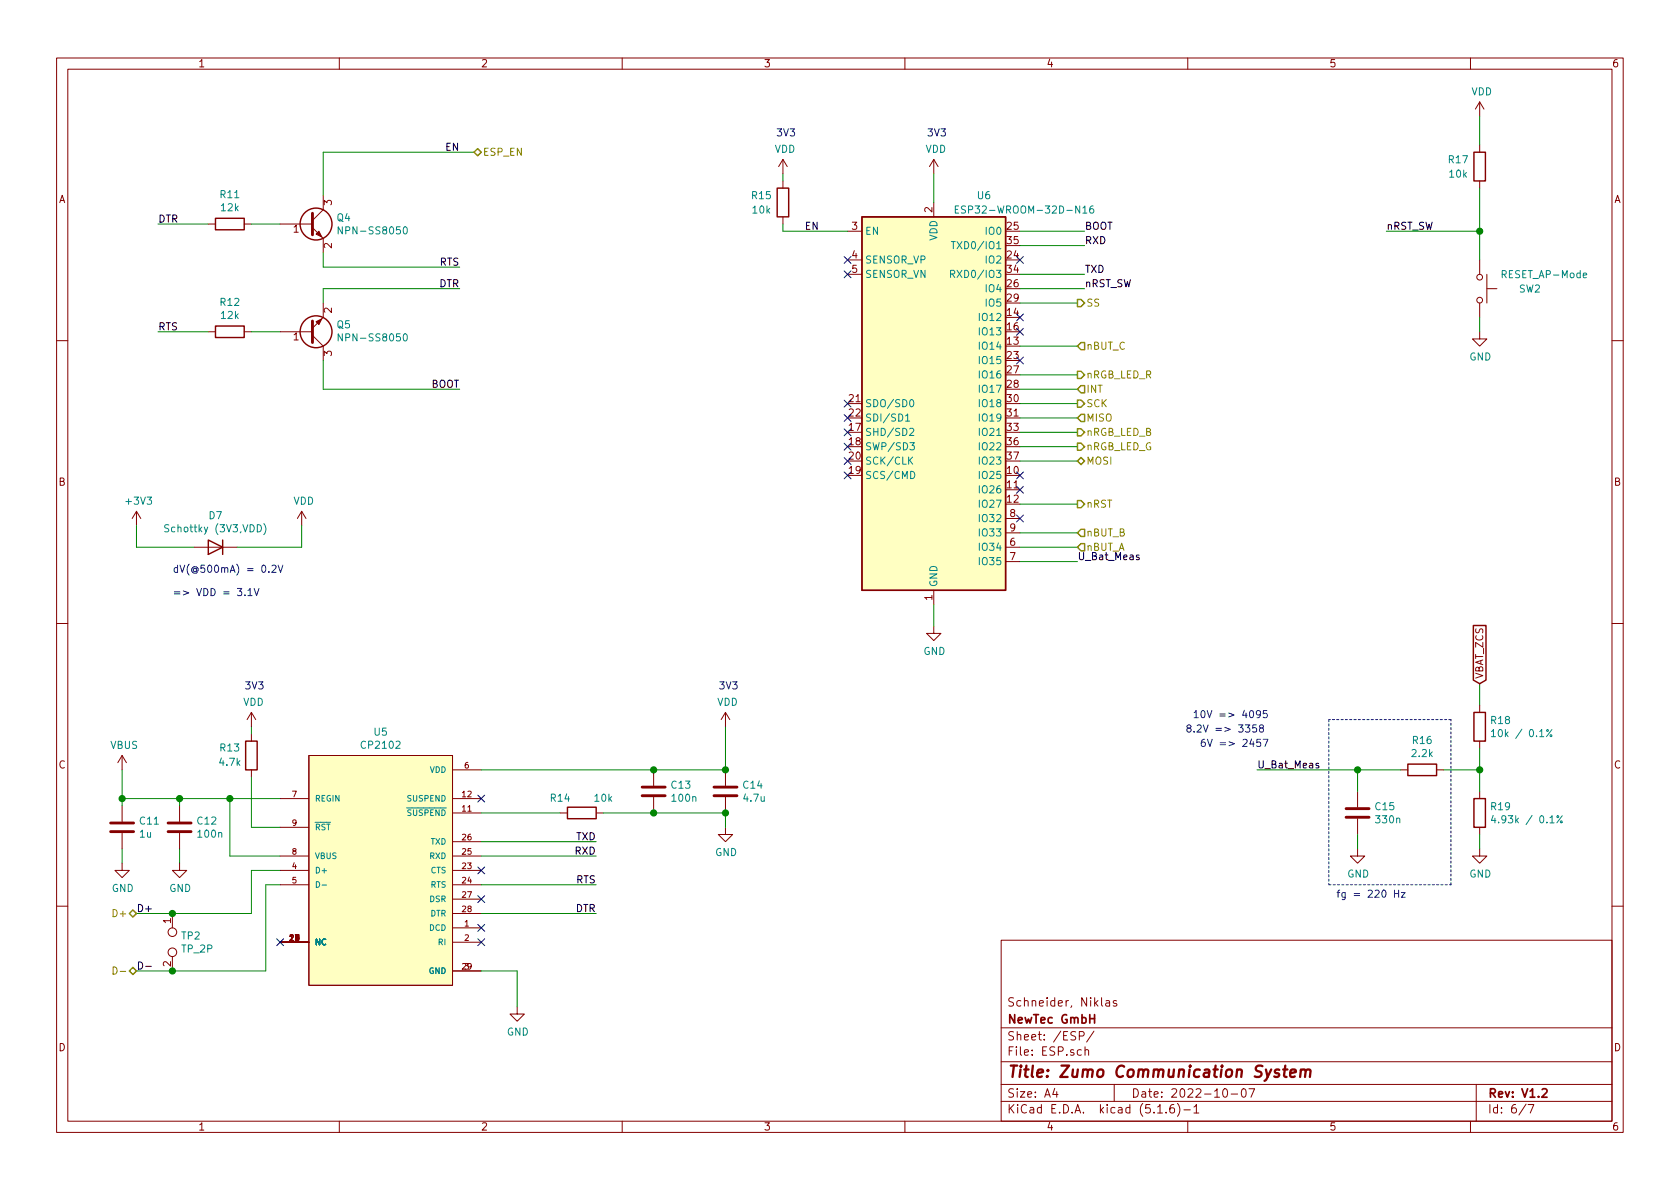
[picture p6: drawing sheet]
EESchema Schematic File Version 4
EELAYER 30 0
EELAYER END
$Descr A4 11693 8268
encoding utf-8
Sheet 6 7
Title "Zumo Communication System"
Date "2022-10-07"
Rev "V1.2"
Comp "NewTec GmbH"
Comment1 "Schneider, Niklas"
Comment2 ""
Comment3 ""
Comment4 ""
$EndDescr
Text HLabel 7500 2100 2    50   Output ~ 0
SS
Text HLabel 7500 2700 2    50   Input ~ 0
INT
Text HLabel 7500 2800 2    50   Output ~ 0
SCK
Text HLabel 7500 2900 2    50   Input ~ 0
MISO
Text HLabel 7500 3200 2    50   BiDi ~ 0
MOSI
Wire Wire Line
	7100 2100 7500 2100
Wire Wire Line
	7100 2700 7500 2700
Wire Wire Line
	7100 2800 7500 2800
Wire Wire Line
	7100 2900 7500 2900
Wire Wire Line
	7100 3200 7500 3200
Text HLabel 7500 2400 2    50   Input ~ 0
nBUT_C
Wire Wire Line
	7100 3700 7500 3700
Wire Wire Line
	7100 3800 7500 3800
Text HLabel 7500 2600 2    50   Output ~ 0
nRGB_LED_R
Wire Wire Line
	7100 2600 7500 2600
Wire Wire Line
	7100 3000 7500 3000
Wire Wire Line
	7100 3100 7500 3100
Wire Wire Line
	7100 3500 7500 3500
Text HLabel 7500 3500 2    50   Output ~ 0
nRST
Wire Wire Line
	7100 1700 7550 1700
Wire Wire Line
	7100 1900 7550 1900
Text Label 7550 1900 0    50   ~ 0
TXD
Text Label 7550 1700 0    50   ~ 0
RXD
$Comp
L power:GND #PWR044
U 1 1
P 6500 4350
F 0 "#PWR044" H 6500 4100 50  0001 C CNN
F 1 "GND" H 6505 4177 50  0000 C CNN
F 2 "" H 6500 4350 50  0001 C CNN
F 3 "" H 6500 4350 50  0001 C CNN
	1    6500 4350
	1    0    0    -1  
$EndComp
Wire Wire Line
	6500 4200 6500 4350
Wire Wire Line
	6500 1400 6500 1200
NoConn ~ 5900 1800
NoConn ~ 5900 1900
NoConn ~ 5900 2800
NoConn ~ 5900 2900
NoConn ~ 5900 3000
NoConn ~ 5900 3100
Wire Wire Line
	5450 1600 5450 1550
Wire Wire Line
	5450 1600 5900 1600
Wire Wire Line
	10300 2300 10300 2200
$Comp
L power:GND #PWR047
U 1 1
P 10300 2300
F 0 "#PWR047" H 10300 2050 50  0001 C CNN
F 1 "GND" H 10305 2127 50  0000 C CNN
F 2 "" H 10300 2300 50  0001 C CNN
F 3 "" H 10300 2300 50  0001 C CNN
	1    10300 2300
	1    0    0    -1  
$EndComp
Wire Wire Line
	5450 1250 5450 1200
Wire Wire Line
	10300 1800 10300 1600
Wire Wire Line
	10300 1000 10300 800 
Wire Wire Line
	9650 1600 10300 1600
Connection ~ 10300 1600
Wire Wire Line
	10300 1600 10300 1300
NoConn ~ 7100 2300
Text HLabel 7500 3800 2    50   Input ~ 0
nBUT_A
Wire Wire Line
	7100 2400 7500 2400
Text Label 9650 1600 0    50   ~ 0
nRST_SW
Text GLabel 10300 4750 1    50   Input ~ 0
VBAT_ZCS
Wire Wire Line
	10300 4750 10300 4900
Wire Wire Line
	10300 5200 10300 5350
Wire Wire Line
	10300 5800 10300 5900
$Comp
L power:GND #PWR048
U 1 1
P 10300 5900
F 0 "#PWR048" H 10300 5650 50  0001 C CNN
F 1 "GND" H 10305 5727 50  0000 C CNN
F 2 "" H 10300 5900 50  0001 C CNN
F 3 "" H 10300 5900 50  0001 C CNN
	1    10300 5900
	1    0    0    -1  
$EndComp
Wire Wire Line
	8750 5350 9450 5350
Text Label 8750 5350 0    50   ~ 0
U_Bat_Meas
Connection ~ 10300 5350
Wire Wire Line
	10300 5350 10300 5500
Text Notes 8300 5000 0    50   ~ 0
10V => 4095
Wire Wire Line
	10050 5350 10300 5350
$Comp
L power:GND #PWR045
U 1 1
P 9450 5900
F 0 "#PWR045" H 9450 5650 50  0001 C CNN
F 1 "GND" H 9455 5727 50  0000 C CNN
F 2 "" H 9450 5900 50  0001 C CNN
F 3 "" H 9450 5900 50  0001 C CNN
	1    9450 5900
	1    0    0    -1  
$EndComp
Wire Wire Line
	9450 5800 9450 5900
Wire Wire Line
	9450 5500 9450 5350
Connection ~ 9450 5350
Wire Wire Line
	9450 5350 9750 5350
NoConn ~ 7100 2200
Text Label 7500 3900 0    50   ~ 0
U_Bat_Meas
Wire Wire Line
	7100 3900 7500 3900
NoConn ~ 1950 6550
NoConn ~ 3350 5550
Text Label 4150 5850 2    50   ~ 0
TXD
Text Label 4150 5950 2    50   ~ 0
RXD
Wire Wire Line
	3350 5850 4150 5850
Wire Wire Line
	3350 5950 4150 5950
Wire Wire Line
	3350 6150 4150 6150
Text Label 4150 6150 2    50   ~ 0
RTS
Text Label 4150 6350 2    50   ~ 0
DTR
Wire Wire Line
	3350 6350 4150 6350
NoConn ~ 3350 6450
NoConn ~ 3350 6550
$Comp
L power:VBUS #PWR033
U 1 1
P 850 5350
F 0 "#PWR033" H 850 5200 50  0001 C CNN
F 1 "VBUS" H 865 5523 50  0000 C CNN
F 2 "" H 850 5350 50  0001 C CNN
F 3 "" H 850 5350 50  0001 C CNN
	1    850  5350
	1    0    0    -1  
$EndComp
Wire Wire Line
	850  5350 850  5550
Wire Wire Line
	1600 5550 1950 5550
Wire Wire Line
	1950 5950 1600 5950
Connection ~ 1600 5550
$Comp
L power:GND #PWR036
U 1 1
P 1250 6000
F 0 "#PWR036" H 1250 5750 50  0001 C CNN
F 1 "GND" H 1255 5827 50  0000 C CNN
F 2 "" H 1250 6000 50  0001 C CNN
F 3 "" H 1250 6000 50  0001 C CNN
	1    1250 6000
	1    0    0    -1  
$EndComp
Wire Wire Line
	1250 5550 1250 5600
Wire Wire Line
	1250 5900 1250 6000
Wire Wire Line
	850  5550 1250 5550
$Comp
L power:GND #PWR034
U 1 1
P 850 6000
F 0 "#PWR034" H 850 5750 50  0001 C CNN
F 1 "GND" H 855 5827 50  0000 C CNN
F 2 "" H 850 6000 50  0001 C CNN
F 3 "" H 850 6000 50  0001 C CNN
	1    850  6000
	1    0    0    -1  
$EndComp
Wire Wire Line
	850  5550 850  5600
Wire Wire Line
	850  5900 850  6000
Wire Wire Line
	1250 5550 1600 5550
Text Label 950  6350 0    50   ~ 0
D+
Text Label 950  6750 0    50   ~ 0
D-
Wire Wire Line
	950  6350 1200 6350
Wire Wire Line
	1950 6150 1850 6150
Connection ~ 4550 5350
Wire Wire Line
	4550 5350 5050 5350
Wire Wire Line
	4550 5650 5050 5650
$Comp
L power:GND #PWR041
U 1 1
P 5050 5750
F 0 "#PWR041" H 5050 5500 50  0001 C CNN
F 1 "GND" H 5055 5577 50  0000 C CNN
F 2 "" H 5050 5750 50  0001 C CNN
F 3 "" H 5050 5750 50  0001 C CNN
	1    5050 5750
	1    0    0    -1  
$EndComp
$Comp
L power:VDD #PWR040
U 1 1
P 5050 5050
F 0 "#PWR040" H 5050 4900 50  0001 C CNN
F 1 "VDD" H 5065 5223 50  0000 C CNN
F 2 "" H 5050 5050 50  0001 C CNN
F 3 "" H 5050 5050 50  0001 C CNN
	1    5050 5050
	1    0    0    -1  
$EndComp
Wire Wire Line
	5050 5050 5050 5350
Connection ~ 5050 5350
$Comp
L power:VDD #PWR037
U 1 1
P 1750 5050
F 0 "#PWR037" H 1750 4900 50  0001 C CNN
F 1 "VDD" H 1765 5223 50  0000 C CNN
F 2 "" H 1750 5050 50  0001 C CNN
F 3 "" H 1750 5050 50  0001 C CNN
	1    1750 5050
	1    0    0    -1  
$EndComp
Wire Wire Line
	1600 5550 1600 5950
Connection ~ 850  5550
Wire Wire Line
	1750 5750 1750 5400
Wire Wire Line
	1750 5750 1950 5750
Wire Wire Line
	1750 5050 1750 5100
Wire Wire Line
	3600 7000 3600 6750
Wire Wire Line
	3600 6750 3350 6750
$Comp
L power:GND #PWR039
U 1 1
P 3600 7000
F 0 "#PWR039" H 3600 6750 50  0001 C CNN
F 1 "GND" H 3605 6827 50  0000 C CNN
F 2 "" H 3600 7000 50  0001 C CNN
F 3 "" H 3600 7000 50  0001 C CNN
	1    3600 7000
	1    0    0    -1  
$EndComp
$Comp
L power:VDD #PWR042
U 1 1
P 5450 1200
F 0 "#PWR042" H 5450 1050 50  0001 C CNN
F 1 "VDD" H 5465 1373 50  0000 C CNN
F 2 "" H 5450 1200 50  0001 C CNN
F 3 "" H 5450 1200 50  0001 C CNN
	1    5450 1200
	1    0    0    -1  
$EndComp
$Comp
L power:VDD #PWR043
U 1 1
P 6500 1200
F 0 "#PWR043" H 6500 1050 50  0001 C CNN
F 1 "VDD" H 6515 1373 50  0000 C CNN
F 2 "" H 6500 1200 50  0001 C CNN
F 3 "" H 6500 1200 50  0001 C CNN
	1    6500 1200
	1    0    0    -1  
$EndComp
Text Notes 5000 4800 0    50   ~ 0
3V3
Text Notes 5400 950  0    50   ~ 0
3V3
Text Notes 6450 950  0    50   ~ 0
3V3
Wire Wire Line
	3350 5650 3900 5650
Text Notes 1700 4800 0    50   ~ 0
3V3
Text HLabel 950  6350 0    50   BiDi ~ 0
D+
Text HLabel 950  6750 0    50   BiDi ~ 0
D-
Wire Wire Line
	3350 5350 4550 5350
Wire Wire Line
	4200 5650 4550 5650
Connection ~ 4550 5650
Text Notes 8350 5200 0    50   ~ 0
6V => 2457
Text Notes 8250 5100 0    50   ~ 0
8.2V => 3358
Connection ~ 1250 5550
Wire Wire Line
	5050 5750 5050 5650
Connection ~ 5050 5650
Text Label 7550 2000 0    50   ~ 0
nRST_SW
Wire Wire Line
	7100 2000 7550 2000
Text HLabel 7500 3000 2    50   Output ~ 0
nRGB_LED_B
Text HLabel 7500 3100 2    50   Output ~ 0
nRGB_LED_G
NoConn ~ 3350 6250
NoConn ~ 5900 3200
NoConn ~ 3350 6050
NoConn ~ 5900 3300
NoConn ~ 7100 1800
Text Label 5600 1600 0    50   ~ 0
EN
Wire Wire Line
	7100 1600 7550 1600
Text Label 7550 1600 0    50   ~ 0
BOOT
Wire Wire Line
	1950 1550 1750 1550
Wire Wire Line
	1950 2300 1750 2300
Text Label 1100 1550 0    50   ~ 0
DTR
Text Label 1100 2300 0    50   ~ 0
RTS
Wire Wire Line
	1450 1550 1100 1550
Wire Wire Line
	1450 2300 1100 2300
Wire Wire Line
	2250 2000 3200 2000
Text Label 3200 2000 2    50   ~ 0
DTR
Wire Wire Line
	2250 1750 2250 1850
Text Label 3200 1850 2    50   ~ 0
RTS
Wire Wire Line
	2250 1850 3200 1850
Wire Wire Line
	2250 2000 2250 2100
Wire Wire Line
	2250 1350 2250 1050
Wire Wire Line
	2250 1050 3300 1050
Wire Wire Line
	2250 2500 2250 2700
Wire Wire Line
	2250 2700 3200 2700
Text Label 3200 2700 2    50   ~ 0
BOOT
Text Label 3200 1050 2    50   ~ 0
EN
Text HLabel 3300 1050 2    50   BiDi ~ 0
ESP_EN
$Comp
L Device:Q_NPN_BEC Q5
U 1 1
P 2150 2300
F 0 "Q5" H 2340 2254 50  0000 L CNN
F 1 "NPN-SS8050" H 2340 2345 50  0000 L CNN
F 2 "Package_TO_SOT_SMD:SOT-23" H 2350 2400 50  0001 C CNN
F 3 "https://www.comchiptech.com/admin/files/product/SS8050-G%20RevA181526.pdf" H 2150 2300 50  0001 C CNN
F 4 "Comchip Technology" H 2150 2300 50  0001 C CNN "Manufacturer"
F 5 "SS8050-G" H 2150 2300 50  0001 C CNN "Part-No."
	1    2150 2300
	1    0    0    1   
$EndComp
$Comp
L Device:Q_NPN_BEC Q4
U 1 1
P 2150 1550
F 0 "Q4" H 2340 1596 50  0000 L CNN
F 1 "NPN-SS8050" H 2340 1505 50  0000 L CNN
F 2 "Package_TO_SOT_SMD:SOT-23" H 2350 1650 50  0001 C CNN
F 3 "https://www.comchiptech.com/admin/files/product/SS8050-G%20RevA181526.pdf" H 2150 1550 50  0001 C CNN
F 4 "Comchip Technology" H 2150 1550 50  0001 C CNN "Manufacturer"
F 5 "SS8050-G" H 2150 1550 50  0001 C CNN "Part-No."
	1    2150 1550
	1    0    0    -1  
$EndComp
$Comp
L Device:R R12
U 1 1
P 1600 2300
F 0 "R12" V 1393 2300 50  0000 C CNN
F 1 "12k" V 1484 2300 50  0000 C CNN
F 2 "Resistor_SMD:R_0603_1608Metric_Pad1.05x0.95mm_HandSolder" V 1530 2300 50  0001 C CNN
F 3 "~" H 1600 2300 50  0001 C CNN
F 4 "TE Connectivity Passive Product" H 1600 2300 50  0001 C CNN "Manufacturer"
F 5 "CRGCQ0603F12K" H 1600 2300 50  0001 C CNN "Part-No."
	1    1600 2300
	0    1    1    0   
$EndComp
$Comp
L Device:R R11
U 1 1
P 1600 1550
F 0 "R11" V 1393 1550 50  0000 C CNN
F 1 "12k" V 1484 1550 50  0000 C CNN
F 2 "Resistor_SMD:R_0603_1608Metric_Pad1.05x0.95mm_HandSolder" V 1530 1550 50  0001 C CNN
F 3 "~" H 1600 1550 50  0001 C CNN
F 4 "TE Connectivity Passive Product" H 1600 1550 50  0001 C CNN "Manufacturer"
F 5 "CRGCQ0603F12K" H 1600 1550 50  0001 C CNN "Part-No."
	1    1600 1550
	0    1    1    0   
$EndComp
$Comp
L Device:R R14
U 1 1
P 4050 5650
F 0 "R14" V 4150 5800 50  0000 C CNN
F 1 "10k" V 4150 5500 50  0000 C CNN
F 2 "Resistor_SMD:R_0603_1608Metric_Pad1.05x0.95mm_HandSolder" V 3980 5650 50  0001 C CNN
F 3 "~" H 4050 5650 50  0001 C CNN
F 4 "TE Connectivity Passive Product" H 4050 5650 50  0001 C CNN "Manufacturer"
F 5 "CRGCQ0603J10K" H 4050 5650 50  0001 C CNN "Part-No."
	1    4050 5650
	0    -1   -1   0   
$EndComp
$Comp
L Device:C C14
U 1 1
P 5050 5500
F 0 "C14" H 5165 5546 50  0000 L CNN
F 1 "4.7u" H 5165 5455 50  0000 L CNN
F 2 "Capacitor_SMD:C_0603_1608Metric_Pad1.05x0.95mm_HandSolder" H 5088 5350 50  0001 C CNN
F 3 "~" H 5050 5500 50  0001 C CNN
F 4 "TDK Corporation" H 5050 5500 50  0001 C CNN "Manufacturer"
F 5 "C1608X5R1V475M080AC" H 5050 5500 50  0001 C CNN "Part-No."
	1    5050 5500
	1    0    0    -1  
$EndComp
$Comp
L Device:C C13
U 1 1
P 4550 5500
F 0 "C13" H 4665 5546 50  0000 L CNN
F 1 "100n" H 4665 5455 50  0000 L CNN
F 2 "Capacitor_SMD:C_0603_1608Metric_Pad1.05x0.95mm_HandSolder" H 4588 5350 50  0001 C CNN
F 3 "~" H 4550 5500 50  0001 C CNN
F 4 "YAGEO" H 4550 5500 50  0001 C CNN "Manufacturer"
F 5 "CC0603JRX7R9BB104" H 4550 5500 50  0001 C CNN "Part-No."
	1    4550 5500
	1    0    0    -1  
$EndComp
$Comp
L Device:R R13
U 1 1
P 1750 5250
F 0 "R13" H 1900 5200 50  0000 C CNN
F 1 "4.7k" H 1900 5300 50  0000 C CNN
F 2 "Resistor_SMD:R_0603_1608Metric_Pad1.05x0.95mm_HandSolder" V 1680 5250 50  0001 C CNN
F 3 "~" H 1750 5250 50  0001 C CNN
F 4 "YAGEO" H 1750 5250 50  0001 C CNN "Manufacturer"
F 5 "RC0603FR-074K7L" H 1750 5250 50  0001 C CNN "Part-No."
	1    1750 5250
	-1   0    0    1   
$EndComp
$Comp
L Device:C C11
U 1 1
P 850 5750
F 0 "C11" H 965 5796 50  0000 L CNN
F 1 "1u" H 965 5705 50  0000 L CNN
F 2 "Capacitor_SMD:C_0603_1608Metric_Pad1.05x0.95mm_HandSolder" H 888 5600 50  0001 C CNN
F 3 "~" H 850 5750 50  0001 C CNN
F 4 "TDK Corporation" H 850 5750 50  0001 C CNN "Manufacturer"
F 5 "C1608X5R1H105M080AB" H 850 5750 50  0001 C CNN "Part-No."
	1    850  5750
	1    0    0    -1  
$EndComp
$Comp
L Device:C C12
U 1 1
P 1250 5750
F 0 "C12" H 1365 5796 50  0000 L CNN
F 1 "100n" H 1365 5705 50  0000 L CNN
F 2 "Capacitor_SMD:C_0603_1608Metric_Pad1.05x0.95mm_HandSolder" H 1288 5600 50  0001 C CNN
F 3 "~" H 1250 5750 50  0001 C CNN
F 4 "YAGEO" H 1250 5750 50  0001 C CNN "Manufacturer"
F 5 "CC0603JRX7R9BB104" H 1250 5750 50  0001 C CNN "Part-No."
	1    1250 5750
	1    0    0    -1  
$EndComp
$Comp
L CP2102:CP2102 U5
U 1 1
P 2650 6050
F 0 "U5" H 2650 7015 50  0000 C CNN
F 1 "CP2102" H 2650 6924 50  0000 C CNN
F 2 "footprints:QFN50P500X500X100-29N" H 2650 6050 50  0001 L BNN
F 3 "https://www.mouser.de/datasheet/2/368/cp2102n_datasheet-1634912.pdf" H 2650 6050 50  0001 L BNN
F 4 " Silicon Labs " H 2650 6050 50  0001 C CNN "Manufacturer"
F 5 " CP2102N-A02-GQFN28 " H 2650 6050 50  0001 C CNN "Part-No."
	1    2650 6050
	1    0    0    -1  
$EndComp
$Comp
L Device:C C15
U 1 1
P 9450 5650
F 0 "C15" H 9565 5696 50  0000 L CNN
F 1 "330n" H 9565 5605 50  0000 L CNN
F 2 "Capacitor_SMD:C_0603_1608Metric_Pad1.05x0.95mm_HandSolder" H 9488 5500 50  0001 C CNN
F 3 "~" H 9450 5650 50  0001 C CNN
F 4 "TDK Corporation" H 9450 5650 50  0001 C CNN "Manufacturer"
F 5 "C1608X5R1H334M080AB" H 9450 5650 50  0001 C CNN "Part-No."
	1    9450 5650
	1    0    0    -1  
$EndComp
$Comp
L Device:R R16
U 1 1
P 9900 5350
F 0 "R16" V 9693 5350 50  0000 C CNN
F 1 "2.2k" V 9784 5350 50  0000 C CNN
F 2 "Resistor_SMD:R_0603_1608Metric_Pad1.05x0.95mm_HandSolder" V 9830 5350 50  0001 C CNN
F 3 "~" H 9900 5350 50  0001 C CNN
F 4 "TE Connectivity Passive Product" H 9900 5350 50  0001 C CNN "Manufacturer"
F 5 "CRGCQ0603J2K2" H 9900 5350 50  0001 C CNN "Part-No."
	1    9900 5350
	0    1    1    0   
$EndComp
$Comp
L Device:R R19
U 1 1
P 10300 5650
F 0 "R19" H 10370 5696 50  0000 L CNN
F 1 "4.93k / 0.1%" H 10370 5605 50  0000 L CNN
F 2 "Resistor_SMD:R_0603_1608Metric_Pad1.05x0.95mm_HandSolder" V 10230 5650 50  0001 C CNN
F 3 "~" H 10300 5650 50  0001 C CNN
F 4 "YAGEO" H 10300 5650 50  0001 C CNN "Manufacturer"
F 5 "RT0603BRD074K93L" H 10300 5650 50  0001 C CNN "Part-No."
	1    10300 5650
	1    0    0    -1  
$EndComp
$Comp
L Device:R R17
U 1 1
P 10300 1150
F 0 "R17" H 10150 1200 50  0000 C CNN
F 1 "10k" H 10150 1100 50  0000 C CNN
F 2 "Resistor_SMD:R_0603_1608Metric_Pad1.05x0.95mm_HandSolder" V 10230 1150 50  0001 C CNN
F 3 "~" H 10300 1150 50  0001 C CNN
F 4 "TE Connectivity Passive Product" H 10300 1150 50  0001 C CNN "Manufacturer"
F 5 "CRGCQ0603J10K" H 10300 1150 50  0001 C CNN "Part-No."
	1    10300 1150
	1    0    0    -1  
$EndComp
$Comp
L Switch:SW_Push SW?
U 1 1
P 10300 2000
AR Path="/60C50401/61212612" Ref="SW?"  Part="1" 
AR Path="/60C4E4D0/61212612" Ref="SW2"  Part="1" 
F 0 "SW2" V 10300 2350 50  0000 C CNN
F 1 "RESET_AP-Mode" V 10200 2450 50  0000 C CNN
F 2 "Button_Switch_SMD:SW_SPST_TL3342" H 10300 2200 50  0001 C CNN
F 3 "https://sten-eswitch-13110800-production.s3.amazonaws.com/system/asset/product_line/data_sheet/165/TL3342.pdf" H 10300 2200 50  0001 C CNN
F 4 "E-Switch" H 10300 2000 50  0001 C CNN "Manufacturer"
F 5 "TL3342F260QG" H 10300 2000 50  0001 C CNN "Part-No."
	1    10300 2000
	0    1    1    0   
$EndComp
$Comp
L RF_Module:ESP32-WROOM-32 U?
U 1 1
P 6500 2800
AR Path="/60C62D7A" Ref="U?"  Part="1" 
AR Path="/60C4E4D0/60C62D7A" Ref="U6"  Part="1" 
F 0 "U6" H 6850 4250 50  0000 C CNN
F 1 "ESP32-WROOM-32D-N16 " H 7150 4150 50  0000 C CNN
F 2 "RF_Module:ESP32-WROOM-32" H 6500 1300 50  0001 C CNN
F 3 "https://www.espressif.com/sites/default/files/documentation/esp32-wroom-32_datasheet_en.pdf" H 6200 2850 50  0001 C CNN
F 4 " Espressif Systems" H 6500 2800 50  0001 C CNN "Manufacturer"
F 5 "ESP32-WROOM-32D-N16 " H 6500 2800 50  0001 C CNN "Part-No."
	1    6500 2800
	1    0    0    -1  
$EndComp
$Comp
L Device:R R15
U 1 1
P 5450 1400
F 0 "R15" H 5300 1450 50  0000 C CNN
F 1 "10k" H 5300 1350 50  0000 C CNN
F 2 "Resistor_SMD:R_0603_1608Metric_Pad1.05x0.95mm_HandSolder" V 5380 1400 50  0001 C CNN
F 3 "~" H 5450 1400 50  0001 C CNN
F 4 "TE Connectivity Passive Product" H 5450 1400 50  0001 C CNN "Manufacturer"
F 5 "CRGCQ0603J10K" H 5450 1400 50  0001 C CNN "Part-No."
	1    5450 1400
	1    0    0    -1  
$EndComp
$Comp
L Device:R R18
U 1 1
P 10300 5050
F 0 "R18" H 10370 5096 50  0000 L CNN
F 1 "10k / 0.1%" H 10370 5005 50  0000 L CNN
F 2 "Resistor_SMD:R_0603_1608Metric_Pad1.05x0.95mm_HandSolder" V 10230 5050 50  0001 C CNN
F 3 "~" H 10300 5050 50  0001 C CNN
F 4 "TE Connectivity Passive Product" H 10300 5050 50  0001 C CNN "Manufacturer"
F 5 "CRGCQ0603J10K" H 10300 5050 50  0001 C CNN "Part-No."
	1    10300 5050
	1    0    0    -1  
$EndComp
$Comp
L power:VDD #PWR038
U 1 1
P 2100 3650
F 0 "#PWR038" H 2100 3500 50  0001 C CNN
F 1 "VDD" H 2115 3823 50  0000 C CNN
F 2 "" H 2100 3650 50  0001 C CNN
F 3 "" H 2100 3650 50  0001 C CNN
	1    2100 3650
	1    0    0    -1  
$EndComp
Wire Wire Line
	950  3650 950  3800
Wire Wire Line
	950  3800 1350 3800
Wire Wire Line
	2100 3800 2100 3650
$Comp
L Device:D D7
U 1 1
P 1500 3800
F 0 "D7" H 1500 3583 50  0000 C CNN
F 1 "Schottky (3V3,VDD)" H 1500 3674 50  0000 C CNN
F 2 "Diode_SMD:D_SMB" H 1500 3800 50  0001 C CNN
F 3 "https://www.mouser.de/datasheet/2/268/Microsemi_LSM115J-1592122.pdf" H 1500 3800 50  0001 C CNN
F 4 "Microchip Technology / Atmel " H 1500 3800 50  0001 C CNN "Manufacturer"
F 5 "LSM115JE3/TR13 " H 1500 3800 50  0001 C CNN "Part-No."
	1    1500 3800
	-1   0    0    1   
$EndComp
Wire Wire Line
	1650 3800 2100 3800
$Comp
L power:+3V3 #PWR035
U 1 1
P 950 3650
F 0 "#PWR035" H 950 3500 50  0001 C CNN
F 1 "+3V3" H 965 3823 50  0000 C CNN
F 2 "" H 950 3650 50  0001 C CNN
F 3 "" H 950 3650 50  0001 C CNN
	1    950  3650
	1    0    0    -1  
$EndComp
Text Notes 1200 4150 0    50   ~ 0
dV(@500mA) = 0.2V\n\n=> VDD = 3.1V
$Comp
L Connector:TestPoint_2Pole TP2
U 1 1
P 1200 6550
F 0 "TP2" V 1154 6608 50  0000 L CNN
F 1 "TP_2P" V 1245 6608 50  0000 L CNN
F 2 "Connector_PinHeader_2.54mm:PinHeader_1x02_P2.54mm_Vertical" H 1200 6550 50  0001 C CNN
F 3 "~" H 1200 6550 50  0001 C CNN
F 4 "-" H 1200 6550 50  0001 C CNN "Manufacturer"
F 5 "-" H 1200 6550 50  0001 C CNN "Part-No."
	1    1200 6550
	0    1    1    0   
$EndComp
Wire Wire Line
	1750 6050 1750 6350
Wire Wire Line
	1750 6350 1200 6350
Wire Wire Line
	1750 6050 1950 6050
Wire Wire Line
	1850 6150 1850 6750
Wire Wire Line
	1850 6750 1200 6750
Wire Wire Line
	1200 6750 950  6750
Connection ~ 1200 6750
Connection ~ 1200 6350
Wire Notes Line
	9250 5000 9250 6150
Wire Notes Line
	9250 6150 10100 6150
Wire Notes Line
	10100 6150 10100 5000
Wire Notes Line
	10100 5000 9250 5000
Text Notes 9300 6250 0    50   ~ 0
fg = 220 Hz
$Comp
L power:VDD #PWR046
U 1 1
P 10300 800
F 0 "#PWR046" H 10300 650 50  0001 C CNN
F 1 "VDD" H 10315 973 50  0000 C CNN
F 2 "" H 10300 800 50  0001 C CNN
F 3 "" H 10300 800 50  0001 C CNN
	1    10300 800 
	1    0    0    -1  
$EndComp
Text HLabel 7500 3700 2    50   Input ~ 0
nBUT_B
NoConn ~ 7100 3600
NoConn ~ 7100 3400
NoConn ~ 7100 3300
NoConn ~ 7100 2500
$EndSCHEMATC
